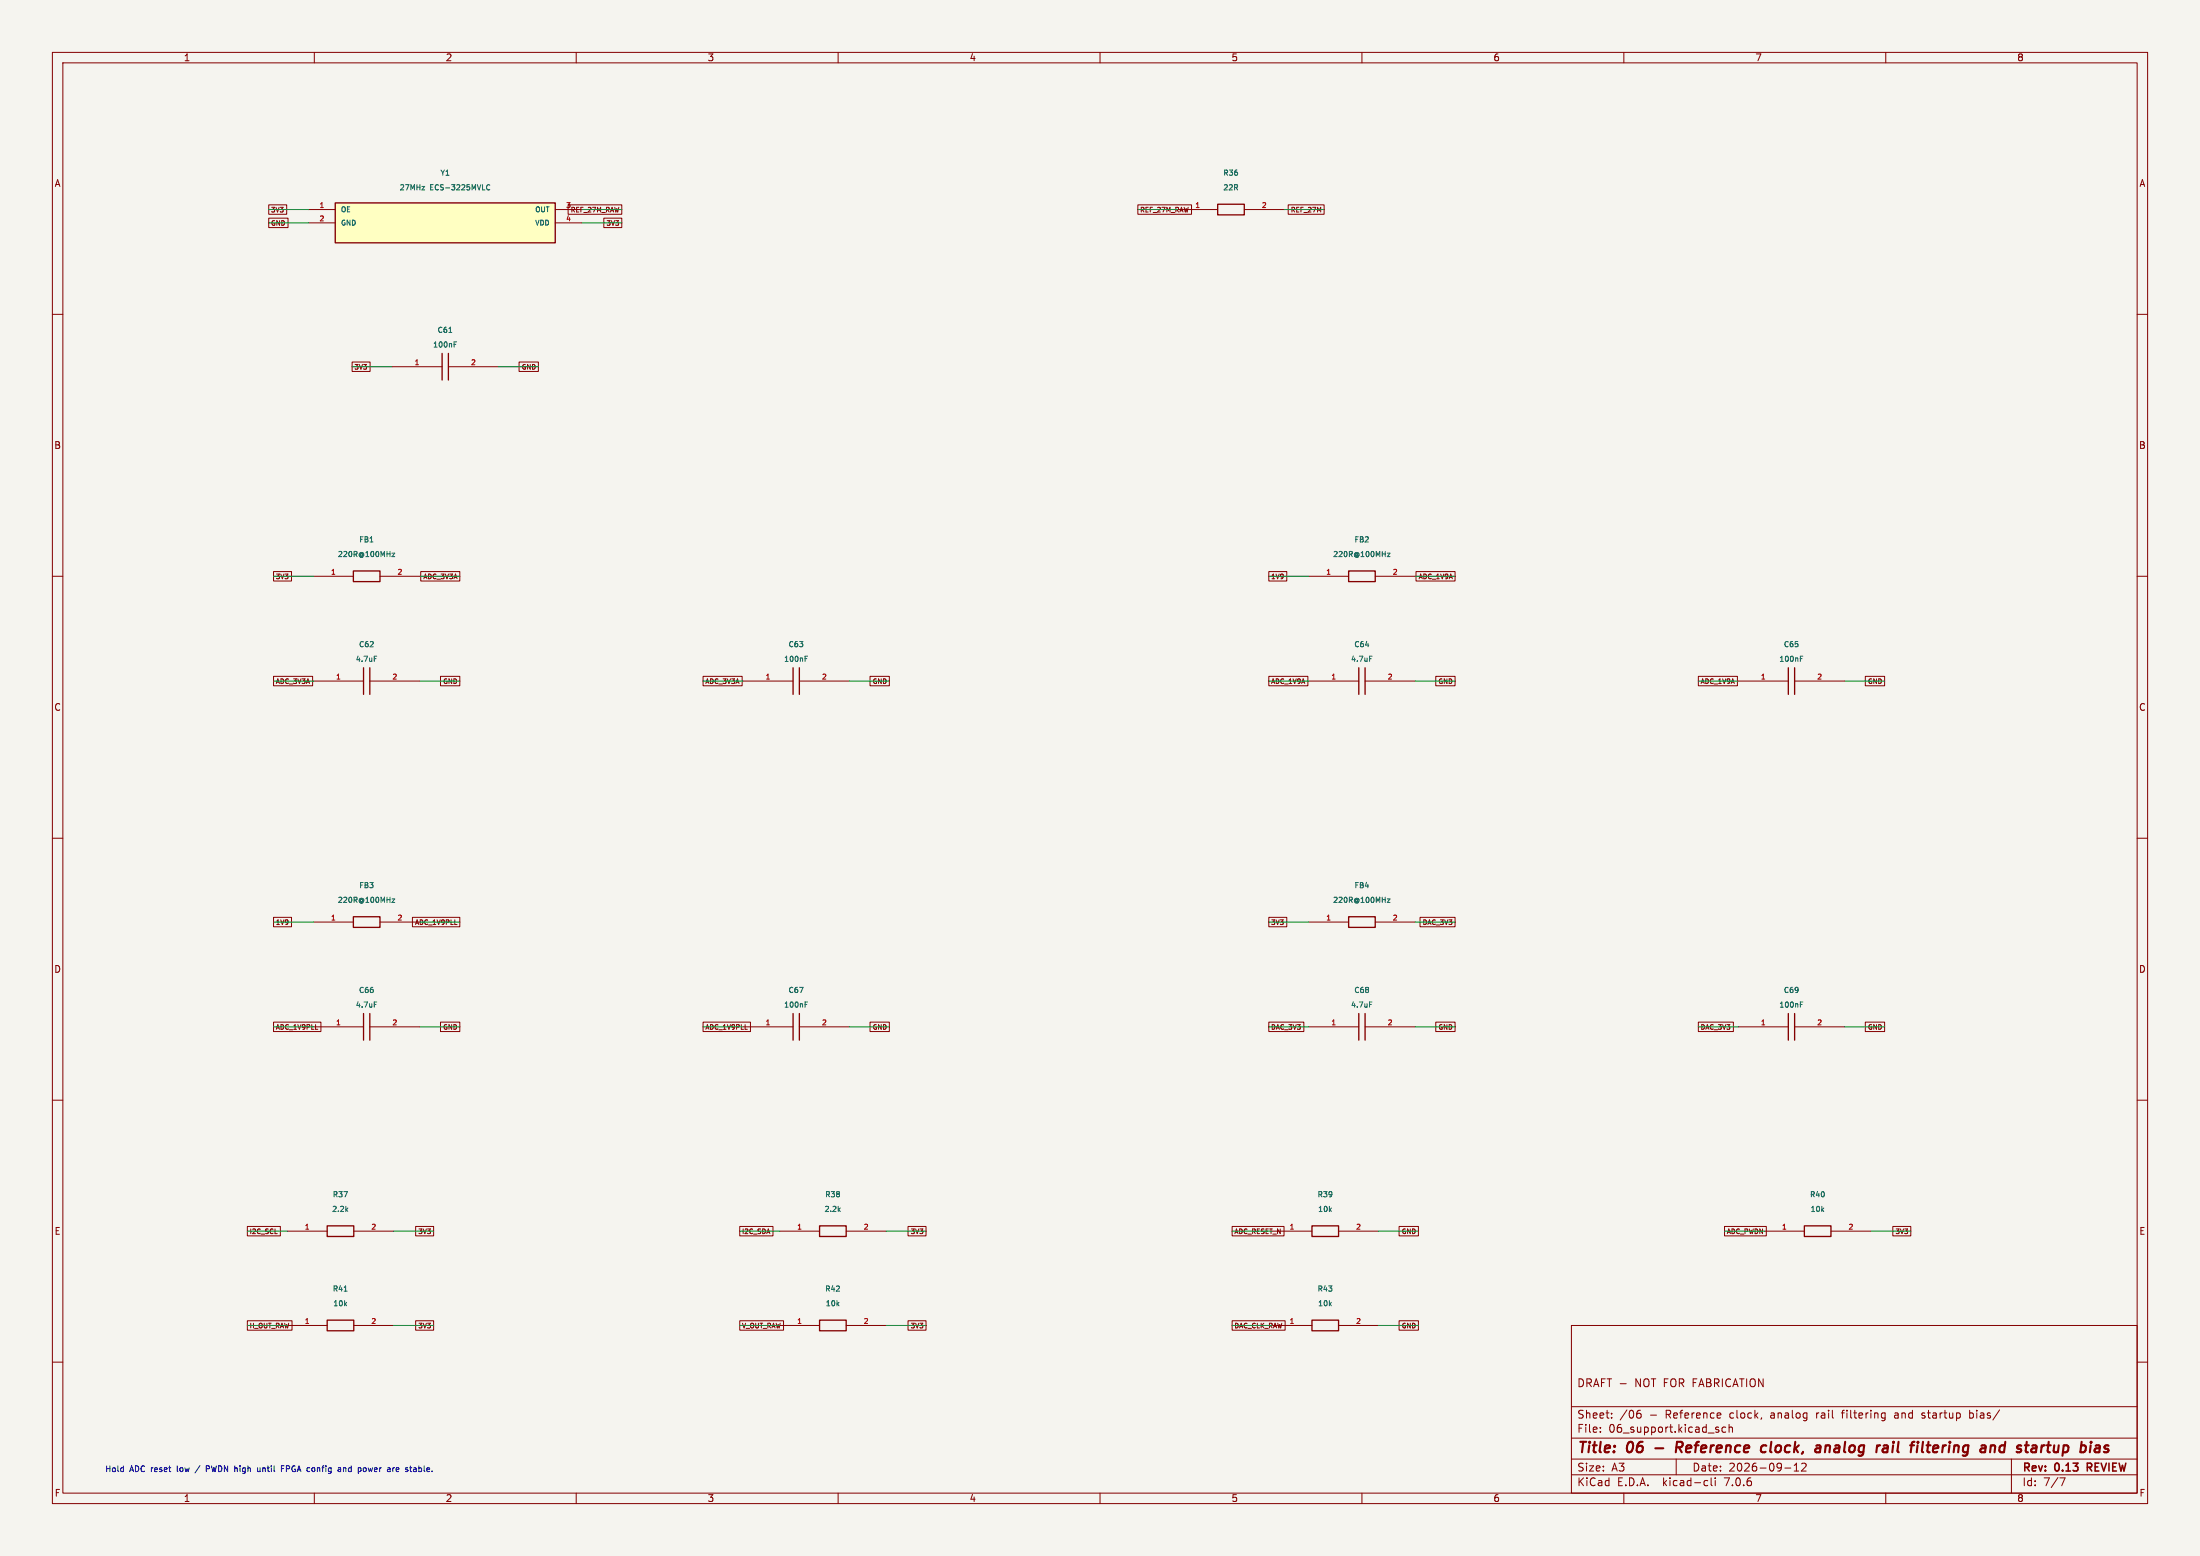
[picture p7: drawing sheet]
(kicad_sch (version 20230121) (generator eeschema) (paper "A3")
(title_block (title "06 - Reference clock, analog rail filtering and startup bias") (date "2026-09-12") (rev "0.13 REVIEW") (comment 1 "DRAFT - NOT FOR FABRICATION"))
(lib_symbols (symbol "Amiga:C" (pin_names (offset 1.0)) (in_bom yes) (on_board yes)
(property "Reference" "U" (id 0) (at 0 4 0) (effects (font (size 1.0 1.0)) ))
(property "Value" "C" (id 1) (at 0 2 0) (effects (font (size 1.0 1.0)) ))
(symbol "C_1_1"
(polyline (pts (xy -0.6 -2.54) (xy -0.6 2.54)) (stroke (width 0.254) (type default)) (fill (type none)))
(polyline (pts (xy 0.6 -2.54) (xy 0.6 2.54)) (stroke (width 0.254) (type default)) (fill (type none)))
(pin passive line (at -10.16 -0 0) (length 9.56) (name "~" (effects (font (size 0.95 0.95)) )) (number "1" (effects (font (size 0.95 0.95)) )))
(pin passive line (at 10.16 -0 180) (length 9.56) (name "~" (effects (font (size 0.95 0.95)) )) (number "2" (effects (font (size 0.95 0.95)) )))))
(symbol "Amiga:FB" (pin_names (offset 1.0)) (in_bom yes) (on_board yes)
(property "Reference" "U" (id 0) (at 0 4 0) (effects (font (size 1.0 1.0)) ))
(property "Value" "FB" (id 1) (at 0 2 0) (effects (font (size 1.0 1.0)) ))
(symbol "FB_1_1"
(rectangle (start -2.54 1.016) (end 2.54 -1.016) (stroke (width 0.254) (type default)) (fill (type none)))
(pin passive line (at -10.16 -0 0) (length 7.62) (name "~" (effects (font (size 0.95 0.95)) )) (number "1" (effects (font (size 0.95 0.95)) )))
(pin passive line (at 10.16 -0 180) (length 7.62) (name "~" (effects (font (size 0.95 0.95)) )) (number "2" (effects (font (size 0.95 0.95)) )))))
(symbol "Amiga:OSC_3225" (pin_names (offset 1.0)) (in_bom yes) (on_board yes)
(property "Reference" "U" (id 0) (at 0 4 0) (effects (font (size 1.0 1.0)) ))
(property "Value" "OSC_3225" (id 1) (at 0 2 0) (effects (font (size 1.0 1.0)) ))
(symbol "OSC_3225_1_1"
(rectangle (start -21 1.27) (end 21 -6.35) (stroke (width 0.254) (type default)) (fill (type background)))
(pin input line (at -26.08 -0 0) (length 5.08) (name "OE" (effects (font (size 0.95 0.95)) )) (number "1" (effects (font (size 0.95 0.95)) )))
(pin power_in line (at -26.08 -2.54 0) (length 5.08) (name "GND" (effects (font (size 0.95 0.95)) )) (number "2" (effects (font (size 0.95 0.95)) )))
(pin output line (at 26.08 -0 180) (length 5.08) (name "OUT" (effects (font (size 0.95 0.95)) )) (number "3" (effects (font (size 0.95 0.95)) )))
(pin power_in line (at 26.08 -2.54 180) (length 5.08) (name "VDD" (effects (font (size 0.95 0.95)) )) (number "4" (effects (font (size 0.95 0.95)) )))))
(symbol "Amiga:R" (pin_names (offset 1.0)) (in_bom yes) (on_board yes)
(property "Reference" "U" (id 0) (at 0 4 0) (effects (font (size 1.0 1.0)) ))
(property "Value" "R" (id 1) (at 0 2 0) (effects (font (size 1.0 1.0)) ))
(symbol "R_1_1"
(rectangle (start -2.54 1.016) (end 2.54 -1.016) (stroke (width 0.254) (type default)) (fill (type none)))
(pin passive line (at -10.16 -0 0) (length 7.62) (name "~" (effects (font (size 0.95 0.95)) )) (number "1" (effects (font (size 0.95 0.95)) )))
(pin passive line (at 10.16 -0 180) (length 7.62) (name "~" (effects (font (size 0.95 0.95)) )) (number "2" (effects (font (size 0.95 0.95)) ))))))
(wire (pts (xy 58.92 40) (xy 51.3 40)) (stroke (width 0) (type default)))
(global_label "3V3" (shape passive) (at 51.3 40 0) (effects (font (size 0.9 0.9)) (justify left)))
(wire (pts (xy 58.92 42.54) (xy 51.3 42.54)) (stroke (width 0) (type default)))
(global_label "GND" (shape passive) (at 51.3 42.54 0) (effects (font (size 0.9 0.9)) (justify left)))
(wire (pts (xy 111.08 40) (xy 118.7 40)) (stroke (width 0) (type default)))
(global_label "REF_27M_RAW" (shape passive) (at 118.7 40 180) (effects (font (size 0.9 0.9)) (justify right)))
(wire (pts (xy 111.08 42.54) (xy 118.7 42.54)) (stroke (width 0) (type default)))
(global_label "3V3" (shape passive) (at 118.7 42.54 180) (effects (font (size 0.9 0.9)) (justify right)))
(symbol (lib_id "Amiga:OSC_3225") (at 85 40 0) (unit 1) (in_bom yes) (on_board yes)
(property "Reference" "Y1" (id 0) (at 85 33 0) (effects (font (size 1.0 1.0)) ))
(property "Value" "27MHz ECS-3225MVLC" (id 1) (at 85 35.8 0) (effects (font (size 1.0 1.0)) ))
(property "Footprint" "Amiga:OSC_ECS-3225MVLC_3.2x2.5" (id 2) (at 85 35.8 0) (effects (font (size 1.0 1.0)) hide))
(property "Datasheet" "" (id 3) (at 85 35.8 0) (effects (font (size 1.0 1.0)) hide))
(property "MPN" "ECS-3225MVLC-270-CN-TR" (id 4) (at 85 35.8 0) (effects (font (size 1.0 1.0)) hide))
(property "LCSC" "" (id 5) (at 85 35.8 0) (effects (font (size 1.0 1.0)) hide))
(pin "1")
(pin "2")
(pin "3")
(pin "4"))
(wire (pts (xy 224.84 40) (xy 217.22 40)) (stroke (width 0) (type default)))
(global_label "REF_27M_RAW" (shape passive) (at 217.22 40 0) (effects (font (size 0.9 0.9)) (justify left)))
(wire (pts (xy 245.16 40) (xy 252.78 40)) (stroke (width 0) (type default)))
(global_label "REF_27M" (shape passive) (at 252.78 40 180) (effects (font (size 0.9 0.9)) (justify right)))
(symbol (lib_id "Amiga:R") (at 235 40 0) (unit 1) (in_bom yes) (on_board yes)
(property "Reference" "R36" (id 0) (at 235 33 0) (effects (font (size 1.0 1.0)) ))
(property "Value" "22R" (id 1) (at 235 35.8 0) (effects (font (size 1.0 1.0)) ))
(property "Footprint" "Resistor_SMD:R_0603_1608Metric" (id 2) (at 235 35.8 0) (effects (font (size 1.0 1.0)) hide))
(property "Datasheet" "" (id 3) (at 235 35.8 0) (effects (font (size 1.0 1.0)) hide))
(property "MPN" "22R" (id 4) (at 235 35.8 0) (effects (font (size 1.0 1.0)) hide))
(property "LCSC" "" (id 5) (at 235 35.8 0) (effects (font (size 1.0 1.0)) hide))
(pin "1")
(pin "2"))
(wire (pts (xy 74.84 70) (xy 67.22 70)) (stroke (width 0) (type default)))
(global_label "3V3" (shape passive) (at 67.22 70 0) (effects (font (size 0.9 0.9)) (justify left)))
(wire (pts (xy 95.16 70) (xy 102.78 70)) (stroke (width 0) (type default)))
(global_label "GND" (shape passive) (at 102.78 70 180) (effects (font (size 0.9 0.9)) (justify right)))
(symbol (lib_id "Amiga:C") (at 85 70 0) (unit 1) (in_bom yes) (on_board yes)
(property "Reference" "C61" (id 0) (at 85 63 0) (effects (font (size 1.0 1.0)) ))
(property "Value" "100nF" (id 1) (at 85 65.8 0) (effects (font (size 1.0 1.0)) ))
(property "Footprint" "Capacitor_SMD:C_0603_1608Metric" (id 2) (at 85 65.8 0) (effects (font (size 1.0 1.0)) hide))
(property "Datasheet" "" (id 3) (at 85 65.8 0) (effects (font (size 1.0 1.0)) hide))
(property "MPN" "100nF" (id 4) (at 85 65.8 0) (effects (font (size 1.0 1.0)) hide))
(property "LCSC" "" (id 5) (at 85 65.8 0) (effects (font (size 1.0 1.0)) hide))
(pin "1")
(pin "2"))
(wire (pts (xy 59.84 110) (xy 52.22 110)) (stroke (width 0) (type default)))
(global_label "3V3" (shape passive) (at 52.22 110 0) (effects (font (size 0.9 0.9)) (justify left)))
(wire (pts (xy 80.16 110) (xy 87.78 110)) (stroke (width 0) (type default)))
(global_label "ADC_3V3A" (shape passive) (at 87.78 110 180) (effects (font (size 0.9 0.9)) (justify right)))
(symbol (lib_id "Amiga:FB") (at 70 110 0) (unit 1) (in_bom yes) (on_board yes)
(property "Reference" "FB1" (id 0) (at 70 103 0) (effects (font (size 1.0 1.0)) ))
(property "Value" "220R@100MHz" (id 1) (at 70 105.8 0) (effects (font (size 1.0 1.0)) ))
(property "Footprint" "Inductor_SMD:L_0603_1608Metric" (id 2) (at 70 105.8 0) (effects (font (size 1.0 1.0)) hide))
(property "Datasheet" "" (id 3) (at 70 105.8 0) (effects (font (size 1.0 1.0)) hide))
(property "MPN" "220R@100MHz" (id 4) (at 70 105.8 0) (effects (font (size 1.0 1.0)) hide))
(property "LCSC" "" (id 5) (at 70 105.8 0) (effects (font (size 1.0 1.0)) hide))
(pin "1")
(pin "2"))
(wire (pts (xy 59.84 130) (xy 52.22 130)) (stroke (width 0) (type default)))
(global_label "ADC_3V3A" (shape passive) (at 52.22 130 0) (effects (font (size 0.9 0.9)) (justify left)))
(wire (pts (xy 80.16 130) (xy 87.78 130)) (stroke (width 0) (type default)))
(global_label "GND" (shape passive) (at 87.78 130 180) (effects (font (size 0.9 0.9)) (justify right)))
(symbol (lib_id "Amiga:C") (at 70 130 0) (unit 1) (in_bom yes) (on_board yes)
(property "Reference" "C62" (id 0) (at 70 123 0) (effects (font (size 1.0 1.0)) ))
(property "Value" "4.7uF" (id 1) (at 70 125.8 0) (effects (font (size 1.0 1.0)) ))
(property "Footprint" "Capacitor_SMD:C_0805_2012Metric" (id 2) (at 70 125.8 0) (effects (font (size 1.0 1.0)) hide))
(property "Datasheet" "" (id 3) (at 70 125.8 0) (effects (font (size 1.0 1.0)) hide))
(property "MPN" "4.7uF" (id 4) (at 70 125.8 0) (effects (font (size 1.0 1.0)) hide))
(property "LCSC" "" (id 5) (at 70 125.8 0) (effects (font (size 1.0 1.0)) hide))
(pin "1")
(pin "2"))
(wire (pts (xy 141.84 130) (xy 134.22 130)) (stroke (width 0) (type default)))
(global_label "ADC_3V3A" (shape passive) (at 134.22 130 0) (effects (font (size 0.9 0.9)) (justify left)))
(wire (pts (xy 162.16 130) (xy 169.78 130)) (stroke (width 0) (type default)))
(global_label "GND" (shape passive) (at 169.78 130 180) (effects (font (size 0.9 0.9)) (justify right)))
(symbol (lib_id "Amiga:C") (at 152 130 0) (unit 1) (in_bom yes) (on_board yes)
(property "Reference" "C63" (id 0) (at 152 123 0) (effects (font (size 1.0 1.0)) ))
(property "Value" "100nF" (id 1) (at 152 125.8 0) (effects (font (size 1.0 1.0)) ))
(property "Footprint" "Capacitor_SMD:C_0603_1608Metric" (id 2) (at 152 125.8 0) (effects (font (size 1.0 1.0)) hide))
(property "Datasheet" "" (id 3) (at 152 125.8 0) (effects (font (size 1.0 1.0)) hide))
(property "MPN" "100nF" (id 4) (at 152 125.8 0) (effects (font (size 1.0 1.0)) hide))
(property "LCSC" "" (id 5) (at 152 125.8 0) (effects (font (size 1.0 1.0)) hide))
(pin "1")
(pin "2"))
(wire (pts (xy 249.84 110) (xy 242.22 110)) (stroke (width 0) (type default)))
(global_label "1V9" (shape passive) (at 242.22 110 0) (effects (font (size 0.9 0.9)) (justify left)))
(wire (pts (xy 270.16 110) (xy 277.78 110)) (stroke (width 0) (type default)))
(global_label "ADC_1V9A" (shape passive) (at 277.78 110 180) (effects (font (size 0.9 0.9)) (justify right)))
(symbol (lib_id "Amiga:FB") (at 260 110 0) (unit 1) (in_bom yes) (on_board yes)
(property "Reference" "FB2" (id 0) (at 260 103 0) (effects (font (size 1.0 1.0)) ))
(property "Value" "220R@100MHz" (id 1) (at 260 105.8 0) (effects (font (size 1.0 1.0)) ))
(property "Footprint" "Inductor_SMD:L_0603_1608Metric" (id 2) (at 260 105.8 0) (effects (font (size 1.0 1.0)) hide))
(property "Datasheet" "" (id 3) (at 260 105.8 0) (effects (font (size 1.0 1.0)) hide))
(property "MPN" "220R@100MHz" (id 4) (at 260 105.8 0) (effects (font (size 1.0 1.0)) hide))
(property "LCSC" "" (id 5) (at 260 105.8 0) (effects (font (size 1.0 1.0)) hide))
(pin "1")
(pin "2"))
(wire (pts (xy 249.84 130) (xy 242.22 130)) (stroke (width 0) (type default)))
(global_label "ADC_1V9A" (shape passive) (at 242.22 130 0) (effects (font (size 0.9 0.9)) (justify left)))
(wire (pts (xy 270.16 130) (xy 277.78 130)) (stroke (width 0) (type default)))
(global_label "GND" (shape passive) (at 277.78 130 180) (effects (font (size 0.9 0.9)) (justify right)))
(symbol (lib_id "Amiga:C") (at 260 130 0) (unit 1) (in_bom yes) (on_board yes)
(property "Reference" "C64" (id 0) (at 260 123 0) (effects (font (size 1.0 1.0)) ))
(property "Value" "4.7uF" (id 1) (at 260 125.8 0) (effects (font (size 1.0 1.0)) ))
(property "Footprint" "Capacitor_SMD:C_0805_2012Metric" (id 2) (at 260 125.8 0) (effects (font (size 1.0 1.0)) hide))
(property "Datasheet" "" (id 3) (at 260 125.8 0) (effects (font (size 1.0 1.0)) hide))
(property "MPN" "4.7uF" (id 4) (at 260 125.8 0) (effects (font (size 1.0 1.0)) hide))
(property "LCSC" "" (id 5) (at 260 125.8 0) (effects (font (size 1.0 1.0)) hide))
(pin "1")
(pin "2"))
(wire (pts (xy 331.84 130) (xy 324.22 130)) (stroke (width 0) (type default)))
(global_label "ADC_1V9A" (shape passive) (at 324.22 130 0) (effects (font (size 0.9 0.9)) (justify left)))
(wire (pts (xy 352.16 130) (xy 359.78 130)) (stroke (width 0) (type default)))
(global_label "GND" (shape passive) (at 359.78 130 180) (effects (font (size 0.9 0.9)) (justify right)))
(symbol (lib_id "Amiga:C") (at 342 130 0) (unit 1) (in_bom yes) (on_board yes)
(property "Reference" "C65" (id 0) (at 342 123 0) (effects (font (size 1.0 1.0)) ))
(property "Value" "100nF" (id 1) (at 342 125.8 0) (effects (font (size 1.0 1.0)) ))
(property "Footprint" "Capacitor_SMD:C_0603_1608Metric" (id 2) (at 342 125.8 0) (effects (font (size 1.0 1.0)) hide))
(property "Datasheet" "" (id 3) (at 342 125.8 0) (effects (font (size 1.0 1.0)) hide))
(property "MPN" "100nF" (id 4) (at 342 125.8 0) (effects (font (size 1.0 1.0)) hide))
(property "LCSC" "" (id 5) (at 342 125.8 0) (effects (font (size 1.0 1.0)) hide))
(pin "1")
(pin "2"))
(wire (pts (xy 59.84 176) (xy 52.22 176)) (stroke (width 0) (type default)))
(global_label "1V9" (shape passive) (at 52.22 176 0) (effects (font (size 0.9 0.9)) (justify left)))
(wire (pts (xy 80.16 176) (xy 87.78 176)) (stroke (width 0) (type default)))
(global_label "ADC_1V9PLL" (shape passive) (at 87.78 176 180) (effects (font (size 0.9 0.9)) (justify right)))
(symbol (lib_id "Amiga:FB") (at 70 176 0) (unit 1) (in_bom yes) (on_board yes)
(property "Reference" "FB3" (id 0) (at 70 169 0) (effects (font (size 1.0 1.0)) ))
(property "Value" "220R@100MHz" (id 1) (at 70 171.8 0) (effects (font (size 1.0 1.0)) ))
(property "Footprint" "Inductor_SMD:L_0603_1608Metric" (id 2) (at 70 171.8 0) (effects (font (size 1.0 1.0)) hide))
(property "Datasheet" "" (id 3) (at 70 171.8 0) (effects (font (size 1.0 1.0)) hide))
(property "MPN" "220R@100MHz" (id 4) (at 70 171.8 0) (effects (font (size 1.0 1.0)) hide))
(property "LCSC" "" (id 5) (at 70 171.8 0) (effects (font (size 1.0 1.0)) hide))
(pin "1")
(pin "2"))
(wire (pts (xy 59.84 196) (xy 52.22 196)) (stroke (width 0) (type default)))
(global_label "ADC_1V9PLL" (shape passive) (at 52.22 196 0) (effects (font (size 0.9 0.9)) (justify left)))
(wire (pts (xy 80.16 196) (xy 87.78 196)) (stroke (width 0) (type default)))
(global_label "GND" (shape passive) (at 87.78 196 180) (effects (font (size 0.9 0.9)) (justify right)))
(symbol (lib_id "Amiga:C") (at 70 196 0) (unit 1) (in_bom yes) (on_board yes)
(property "Reference" "C66" (id 0) (at 70 189 0) (effects (font (size 1.0 1.0)) ))
(property "Value" "4.7uF" (id 1) (at 70 191.8 0) (effects (font (size 1.0 1.0)) ))
(property "Footprint" "Capacitor_SMD:C_0805_2012Metric" (id 2) (at 70 191.8 0) (effects (font (size 1.0 1.0)) hide))
(property "Datasheet" "" (id 3) (at 70 191.8 0) (effects (font (size 1.0 1.0)) hide))
(property "MPN" "4.7uF" (id 4) (at 70 191.8 0) (effects (font (size 1.0 1.0)) hide))
(property "LCSC" "" (id 5) (at 70 191.8 0) (effects (font (size 1.0 1.0)) hide))
(pin "1")
(pin "2"))
(wire (pts (xy 141.84 196) (xy 134.22 196)) (stroke (width 0) (type default)))
(global_label "ADC_1V9PLL" (shape passive) (at 134.22 196 0) (effects (font (size 0.9 0.9)) (justify left)))
(wire (pts (xy 162.16 196) (xy 169.78 196)) (stroke (width 0) (type default)))
(global_label "GND" (shape passive) (at 169.78 196 180) (effects (font (size 0.9 0.9)) (justify right)))
(symbol (lib_id "Amiga:C") (at 152 196 0) (unit 1) (in_bom yes) (on_board yes)
(property "Reference" "C67" (id 0) (at 152 189 0) (effects (font (size 1.0 1.0)) ))
(property "Value" "100nF" (id 1) (at 152 191.8 0) (effects (font (size 1.0 1.0)) ))
(property "Footprint" "Capacitor_SMD:C_0603_1608Metric" (id 2) (at 152 191.8 0) (effects (font (size 1.0 1.0)) hide))
(property "Datasheet" "" (id 3) (at 152 191.8 0) (effects (font (size 1.0 1.0)) hide))
(property "MPN" "100nF" (id 4) (at 152 191.8 0) (effects (font (size 1.0 1.0)) hide))
(property "LCSC" "" (id 5) (at 152 191.8 0) (effects (font (size 1.0 1.0)) hide))
(pin "1")
(pin "2"))
(wire (pts (xy 249.84 176) (xy 242.22 176)) (stroke (width 0) (type default)))
(global_label "3V3" (shape passive) (at 242.22 176 0) (effects (font (size 0.9 0.9)) (justify left)))
(wire (pts (xy 270.16 176) (xy 277.78 176)) (stroke (width 0) (type default)))
(global_label "DAC_3V3" (shape passive) (at 277.78 176 180) (effects (font (size 0.9 0.9)) (justify right)))
(symbol (lib_id "Amiga:FB") (at 260 176 0) (unit 1) (in_bom yes) (on_board yes)
(property "Reference" "FB4" (id 0) (at 260 169 0) (effects (font (size 1.0 1.0)) ))
(property "Value" "220R@100MHz" (id 1) (at 260 171.8 0) (effects (font (size 1.0 1.0)) ))
(property "Footprint" "Inductor_SMD:L_0603_1608Metric" (id 2) (at 260 171.8 0) (effects (font (size 1.0 1.0)) hide))
(property "Datasheet" "" (id 3) (at 260 171.8 0) (effects (font (size 1.0 1.0)) hide))
(property "MPN" "220R@100MHz" (id 4) (at 260 171.8 0) (effects (font (size 1.0 1.0)) hide))
(property "LCSC" "" (id 5) (at 260 171.8 0) (effects (font (size 1.0 1.0)) hide))
(pin "1")
(pin "2"))
(wire (pts (xy 249.84 196) (xy 242.22 196)) (stroke (width 0) (type default)))
(global_label "DAC_3V3" (shape passive) (at 242.22 196 0) (effects (font (size 0.9 0.9)) (justify left)))
(wire (pts (xy 270.16 196) (xy 277.78 196)) (stroke (width 0) (type default)))
(global_label "GND" (shape passive) (at 277.78 196 180) (effects (font (size 0.9 0.9)) (justify right)))
(symbol (lib_id "Amiga:C") (at 260 196 0) (unit 1) (in_bom yes) (on_board yes)
(property "Reference" "C68" (id 0) (at 260 189 0) (effects (font (size 1.0 1.0)) ))
(property "Value" "4.7uF" (id 1) (at 260 191.8 0) (effects (font (size 1.0 1.0)) ))
(property "Footprint" "Capacitor_SMD:C_0805_2012Metric" (id 2) (at 260 191.8 0) (effects (font (size 1.0 1.0)) hide))
(property "Datasheet" "" (id 3) (at 260 191.8 0) (effects (font (size 1.0 1.0)) hide))
(property "MPN" "4.7uF" (id 4) (at 260 191.8 0) (effects (font (size 1.0 1.0)) hide))
(property "LCSC" "" (id 5) (at 260 191.8 0) (effects (font (size 1.0 1.0)) hide))
(pin "1")
(pin "2"))
(wire (pts (xy 331.84 196) (xy 324.22 196)) (stroke (width 0) (type default)))
(global_label "DAC_3V3" (shape passive) (at 324.22 196 0) (effects (font (size 0.9 0.9)) (justify left)))
(wire (pts (xy 352.16 196) (xy 359.78 196)) (stroke (width 0) (type default)))
(global_label "GND" (shape passive) (at 359.78 196 180) (effects (font (size 0.9 0.9)) (justify right)))
(symbol (lib_id "Amiga:C") (at 342 196 0) (unit 1) (in_bom yes) (on_board yes)
(property "Reference" "C69" (id 0) (at 342 189 0) (effects (font (size 1.0 1.0)) ))
(property "Value" "100nF" (id 1) (at 342 191.8 0) (effects (font (size 1.0 1.0)) ))
(property "Footprint" "Capacitor_SMD:C_0603_1608Metric" (id 2) (at 342 191.8 0) (effects (font (size 1.0 1.0)) hide))
(property "Datasheet" "" (id 3) (at 342 191.8 0) (effects (font (size 1.0 1.0)) hide))
(property "MPN" "100nF" (id 4) (at 342 191.8 0) (effects (font (size 1.0 1.0)) hide))
(property "LCSC" "" (id 5) (at 342 191.8 0) (effects (font (size 1.0 1.0)) hide))
(pin "1")
(pin "2"))
(wire (pts (xy 54.84 235) (xy 47.22 235)) (stroke (width 0) (type default)))
(global_label "I2C_SCL" (shape passive) (at 47.22 235 0) (effects (font (size 0.9 0.9)) (justify left)))
(wire (pts (xy 75.16 235) (xy 82.78 235)) (stroke (width 0) (type default)))
(global_label "3V3" (shape passive) (at 82.78 235 180) (effects (font (size 0.9 0.9)) (justify right)))
(symbol (lib_id "Amiga:R") (at 65 235 0) (unit 1) (in_bom yes) (on_board yes)
(property "Reference" "R37" (id 0) (at 65 228 0) (effects (font (size 1.0 1.0)) ))
(property "Value" "2.2k" (id 1) (at 65 230.8 0) (effects (font (size 1.0 1.0)) ))
(property "Footprint" "Resistor_SMD:R_0603_1608Metric" (id 2) (at 65 230.8 0) (effects (font (size 1.0 1.0)) hide))
(property "Datasheet" "" (id 3) (at 65 230.8 0) (effects (font (size 1.0 1.0)) hide))
(property "MPN" "2.2k" (id 4) (at 65 230.8 0) (effects (font (size 1.0 1.0)) hide))
(property "LCSC" "" (id 5) (at 65 230.8 0) (effects (font (size 1.0 1.0)) hide))
(pin "1")
(pin "2"))
(wire (pts (xy 148.84 235) (xy 141.22 235)) (stroke (width 0) (type default)))
(global_label "I2C_SDA" (shape passive) (at 141.22 235 0) (effects (font (size 0.9 0.9)) (justify left)))
(wire (pts (xy 169.16 235) (xy 176.78 235)) (stroke (width 0) (type default)))
(global_label "3V3" (shape passive) (at 176.78 235 180) (effects (font (size 0.9 0.9)) (justify right)))
(symbol (lib_id "Amiga:R") (at 159 235 0) (unit 1) (in_bom yes) (on_board yes)
(property "Reference" "R38" (id 0) (at 159 228 0) (effects (font (size 1.0 1.0)) ))
(property "Value" "2.2k" (id 1) (at 159 230.8 0) (effects (font (size 1.0 1.0)) ))
(property "Footprint" "Resistor_SMD:R_0603_1608Metric" (id 2) (at 159 230.8 0) (effects (font (size 1.0 1.0)) hide))
(property "Datasheet" "" (id 3) (at 159 230.8 0) (effects (font (size 1.0 1.0)) hide))
(property "MPN" "2.2k" (id 4) (at 159 230.8 0) (effects (font (size 1.0 1.0)) hide))
(property "LCSC" "" (id 5) (at 159 230.8 0) (effects (font (size 1.0 1.0)) hide))
(pin "1")
(pin "2"))
(wire (pts (xy 242.84 235) (xy 235.22 235)) (stroke (width 0) (type default)))
(global_label "ADC_RESET_N" (shape passive) (at 235.22 235 0) (effects (font (size 0.9 0.9)) (justify left)))
(wire (pts (xy 263.16 235) (xy 270.78 235)) (stroke (width 0) (type default)))
(global_label "GND" (shape passive) (at 270.78 235 180) (effects (font (size 0.9 0.9)) (justify right)))
(symbol (lib_id "Amiga:R") (at 253 235 0) (unit 1) (in_bom yes) (on_board yes)
(property "Reference" "R39" (id 0) (at 253 228 0) (effects (font (size 1.0 1.0)) ))
(property "Value" "10k" (id 1) (at 253 230.8 0) (effects (font (size 1.0 1.0)) ))
(property "Footprint" "Resistor_SMD:R_0603_1608Metric" (id 2) (at 253 230.8 0) (effects (font (size 1.0 1.0)) hide))
(property "Datasheet" "" (id 3) (at 253 230.8 0) (effects (font (size 1.0 1.0)) hide))
(property "MPN" "10k" (id 4) (at 253 230.8 0) (effects (font (size 1.0 1.0)) hide))
(property "LCSC" "" (id 5) (at 253 230.8 0) (effects (font (size 1.0 1.0)) hide))
(pin "1")
(pin "2"))
(wire (pts (xy 336.84 235) (xy 329.22 235)) (stroke (width 0) (type default)))
(global_label "ADC_PWDN" (shape passive) (at 329.22 235 0) (effects (font (size 0.9 0.9)) (justify left)))
(wire (pts (xy 357.16 235) (xy 364.78 235)) (stroke (width 0) (type default)))
(global_label "3V3" (shape passive) (at 364.78 235 180) (effects (font (size 0.9 0.9)) (justify right)))
(symbol (lib_id "Amiga:R") (at 347 235 0) (unit 1) (in_bom yes) (on_board yes)
(property "Reference" "R40" (id 0) (at 347 228 0) (effects (font (size 1.0 1.0)) ))
(property "Value" "10k" (id 1) (at 347 230.8 0) (effects (font (size 1.0 1.0)) ))
(property "Footprint" "Resistor_SMD:R_0603_1608Metric" (id 2) (at 347 230.8 0) (effects (font (size 1.0 1.0)) hide))
(property "Datasheet" "" (id 3) (at 347 230.8 0) (effects (font (size 1.0 1.0)) hide))
(property "MPN" "10k" (id 4) (at 347 230.8 0) (effects (font (size 1.0 1.0)) hide))
(property "LCSC" "" (id 5) (at 347 230.8 0) (effects (font (size 1.0 1.0)) hide))
(pin "1")
(pin "2"))
(wire (pts (xy 54.84 253) (xy 47.22 253)) (stroke (width 0) (type default)))
(global_label "H_OUT_RAW" (shape passive) (at 47.22 253 0) (effects (font (size 0.9 0.9)) (justify left)))
(wire (pts (xy 75.16 253) (xy 82.78 253)) (stroke (width 0) (type default)))
(global_label "3V3" (shape passive) (at 82.78 253 180) (effects (font (size 0.9 0.9)) (justify right)))
(symbol (lib_id "Amiga:R") (at 65 253 0) (unit 1) (in_bom yes) (on_board yes)
(property "Reference" "R41" (id 0) (at 65 246 0) (effects (font (size 1.0 1.0)) ))
(property "Value" "10k" (id 1) (at 65 248.8 0) (effects (font (size 1.0 1.0)) ))
(property "Footprint" "Resistor_SMD:R_0603_1608Metric" (id 2) (at 65 248.8 0) (effects (font (size 1.0 1.0)) hide))
(property "Datasheet" "" (id 3) (at 65 248.8 0) (effects (font (size 1.0 1.0)) hide))
(property "MPN" "10k" (id 4) (at 65 248.8 0) (effects (font (size 1.0 1.0)) hide))
(property "LCSC" "" (id 5) (at 65 248.8 0) (effects (font (size 1.0 1.0)) hide))
(pin "1")
(pin "2"))
(wire (pts (xy 148.84 253) (xy 141.22 253)) (stroke (width 0) (type default)))
(global_label "V_OUT_RAW" (shape passive) (at 141.22 253 0) (effects (font (size 0.9 0.9)) (justify left)))
(wire (pts (xy 169.16 253) (xy 176.78 253)) (stroke (width 0) (type default)))
(global_label "3V3" (shape passive) (at 176.78 253 180) (effects (font (size 0.9 0.9)) (justify right)))
(symbol (lib_id "Amiga:R") (at 159 253 0) (unit 1) (in_bom yes) (on_board yes)
(property "Reference" "R42" (id 0) (at 159 246 0) (effects (font (size 1.0 1.0)) ))
(property "Value" "10k" (id 1) (at 159 248.8 0) (effects (font (size 1.0 1.0)) ))
(property "Footprint" "Resistor_SMD:R_0603_1608Metric" (id 2) (at 159 248.8 0) (effects (font (size 1.0 1.0)) hide))
(property "Datasheet" "" (id 3) (at 159 248.8 0) (effects (font (size 1.0 1.0)) hide))
(property "MPN" "10k" (id 4) (at 159 248.8 0) (effects (font (size 1.0 1.0)) hide))
(property "LCSC" "" (id 5) (at 159 248.8 0) (effects (font (size 1.0 1.0)) hide))
(pin "1")
(pin "2"))
(wire (pts (xy 242.84 253) (xy 235.22 253)) (stroke (width 0) (type default)))
(global_label "DAC_CLK_RAW" (shape passive) (at 235.22 253 0) (effects (font (size 0.9 0.9)) (justify left)))
(wire (pts (xy 263.16 253) (xy 270.78 253)) (stroke (width 0) (type default)))
(global_label "GND" (shape passive) (at 270.78 253 180) (effects (font (size 0.9 0.9)) (justify right)))
(symbol (lib_id "Amiga:R") (at 253 253 0) (unit 1) (in_bom yes) (on_board yes)
(property "Reference" "R43" (id 0) (at 253 246 0) (effects (font (size 1.0 1.0)) ))
(property "Value" "10k" (id 1) (at 253 248.8 0) (effects (font (size 1.0 1.0)) ))
(property "Footprint" "Resistor_SMD:R_0603_1608Metric" (id 2) (at 253 248.8 0) (effects (font (size 1.0 1.0)) hide))
(property "Datasheet" "" (id 3) (at 253 248.8 0) (effects (font (size 1.0 1.0)) hide))
(property "MPN" "10k" (id 4) (at 253 248.8 0) (effects (font (size 1.0 1.0)) hide))
(property "LCSC" "" (id 5) (at 253 248.8 0) (effects (font (size 1.0 1.0)) hide))
(pin "1")
(pin "2"))
(text "Hold ADC reset low / PWDN high until FPGA config and power are stable." (at 20 280 0) (effects (font (size 1.1 1.1)) (justify left top)))
(sheet_instances (path "" (page "7")))
(symbol_instances
(path "" (reference "Y1") (unit 1) (value "27MHz ECS-3225MVLC") (footprint "Amiga:OSC_ECS-3225MVLC_3.2x2.5"))
(path "" (reference "R36") (unit 1) (value "22R") (footprint "Resistor_SMD:R_0603_1608Metric"))
(path "" (reference "C61") (unit 1) (value "100nF") (footprint "Capacitor_SMD:C_0603_1608Metric"))
(path "" (reference "FB1") (unit 1) (value "220R@100MHz") (footprint "Inductor_SMD:L_0603_1608Metric"))
(path "" (reference "C62") (unit 1) (value "4.7uF") (footprint "Capacitor_SMD:C_0805_2012Metric"))
(path "" (reference "C63") (unit 1) (value "100nF") (footprint "Capacitor_SMD:C_0603_1608Metric"))
(path "" (reference "FB2") (unit 1) (value "220R@100MHz") (footprint "Inductor_SMD:L_0603_1608Metric"))
(path "" (reference "C64") (unit 1) (value "4.7uF") (footprint "Capacitor_SMD:C_0805_2012Metric"))
(path "" (reference "C65") (unit 1) (value "100nF") (footprint "Capacitor_SMD:C_0603_1608Metric"))
(path "" (reference "FB3") (unit 1) (value "220R@100MHz") (footprint "Inductor_SMD:L_0603_1608Metric"))
(path "" (reference "C66") (unit 1) (value "4.7uF") (footprint "Capacitor_SMD:C_0805_2012Metric"))
(path "" (reference "C67") (unit 1) (value "100nF") (footprint "Capacitor_SMD:C_0603_1608Metric"))
(path "" (reference "FB4") (unit 1) (value "220R@100MHz") (footprint "Inductor_SMD:L_0603_1608Metric"))
(path "" (reference "C68") (unit 1) (value "4.7uF") (footprint "Capacitor_SMD:C_0805_2012Metric"))
(path "" (reference "C69") (unit 1) (value "100nF") (footprint "Capacitor_SMD:C_0603_1608Metric"))
(path "" (reference "R37") (unit 1) (value "2.2k") (footprint "Resistor_SMD:R_0603_1608Metric"))
(path "" (reference "R38") (unit 1) (value "2.2k") (footprint "Resistor_SMD:R_0603_1608Metric"))
(path "" (reference "R39") (unit 1) (value "10k") (footprint "Resistor_SMD:R_0603_1608Metric"))
(path "" (reference "R40") (unit 1) (value "10k") (footprint "Resistor_SMD:R_0603_1608Metric"))
(path "" (reference "R41") (unit 1) (value "10k") (footprint "Resistor_SMD:R_0603_1608Metric"))
(path "" (reference "R42") (unit 1) (value "10k") (footprint "Resistor_SMD:R_0603_1608Metric"))
(path "" (reference "R43") (unit 1) (value "10k") (footprint "Resistor_SMD:R_0603_1608Metric"))))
